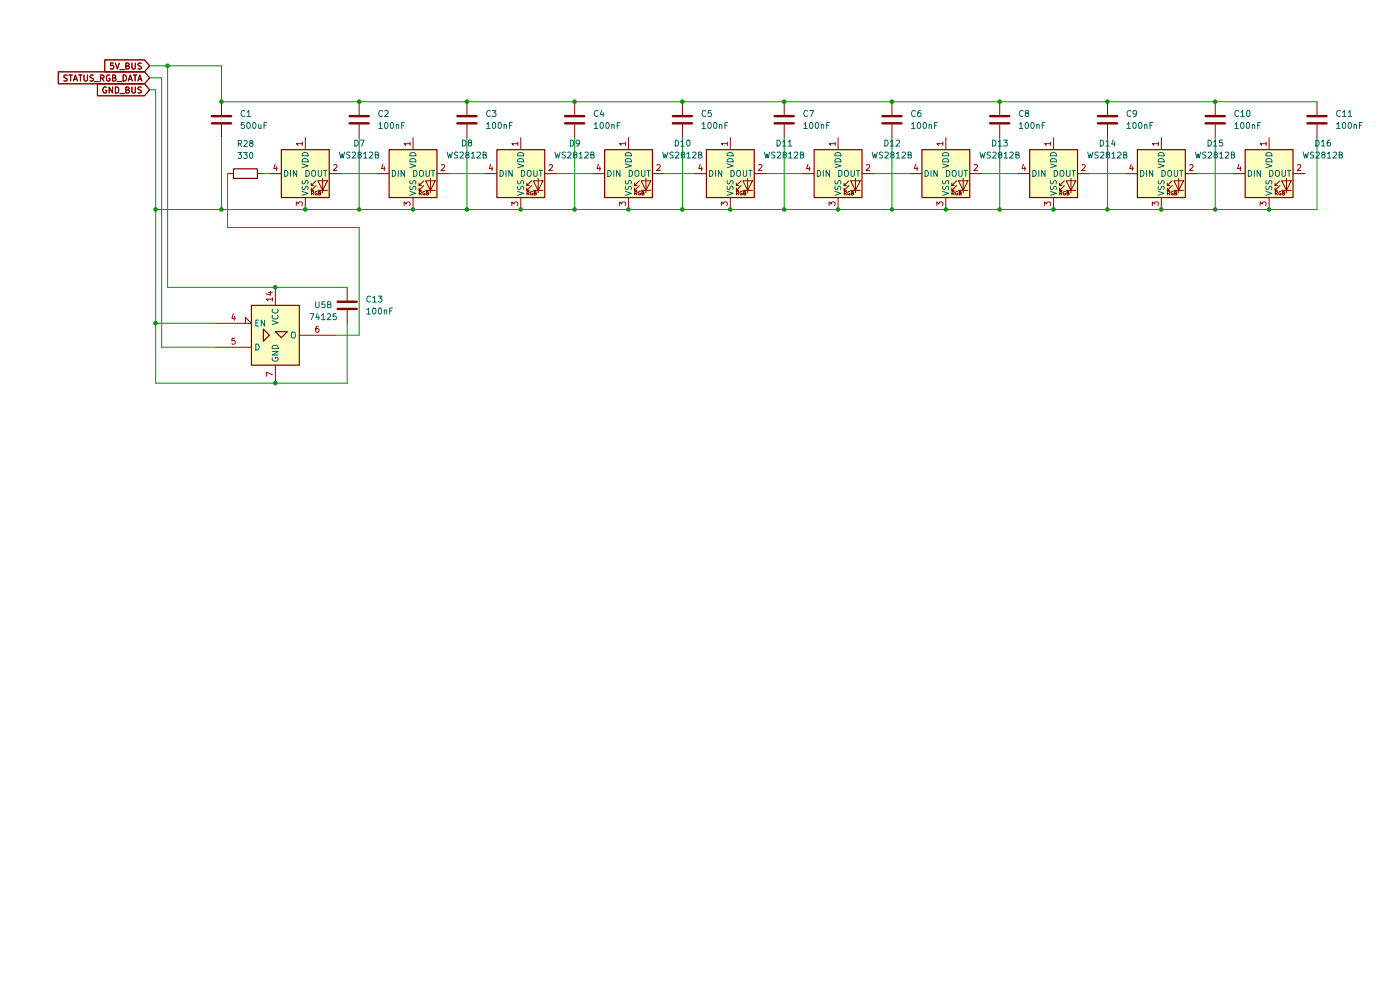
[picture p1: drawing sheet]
(kicad_sch
 (version 20260306)
 (generator "eeschema")
 (generator_version "10.0")
 (paper "A4")
 (lib_symbols
  (symbol "74xx_IEEE:74125" (exclude_from_sim no) (in_bom yes) (on_board yes)
   (in_pos_files yes)
   (duplicate_pin_numbers_are_jumpers no)
   (property "Reference" "U" (at 6.35 6.35 0) (show_name no) (do_not_autoplace no) (effects (font (size 1.27 1.27)) (justify left bottom)))
   (property "Value" "74125" (at 2.54 -7.62 0) (show_name no) (do_not_autoplace no) (effects (font (size 1.27 1.27)) (justify left top)))
   (property "Footprint" "" (at 0 0 0) (show_name no) (do_not_autoplace no) (hide yes) (effects (font (size 1.27 1.27))))
   (property "Datasheet" "" (at 0 0 0) (show_name no) (do_not_autoplace no) (hide yes) (effects (font (size 1.27 1.27))))
   (property "Description" "" (at 0 0 0) (show_name no) (do_not_autoplace no) (hide yes) (effects (font (size 1.27 1.27))))
   (symbol "74125_0_1"
    (rectangle (start -5.08 6.35) (end 5.08 -6.35) (stroke (width 0.254) (type default)) (fill (type background)))
    (polyline (pts (xy -2.54 1.27) (xy -2.54 -1.27) (xy -1.27 0) (xy -2.54 1.27) (xy -2.54 1.27)) (stroke (width 0.254) (type default)) (fill (type background)))
    (polyline (pts (xy 0 0.762) (xy 2.54 0.762) (xy 1.27 -0.508) (xy 0 0.762) (xy 0 0.762)) (stroke (width 0.254) (type default)) (fill (type background)))
    (pin power_in line (at 0 -10.16 90) (length 3.81) (name "GND" (effects (font (size 1.27 1.27)))) (number "7" (effects (font (size 1.27 1.27)))))
    (pin power_in line (at 0 10.16 270) (length 3.81) (name "VCC" (effects (font (size 1.27 1.27)))) (number "14" (effects (font (size 1.27 1.27))))))
   (symbol "74125_1_0"
    (pin input input_low (at -12.7 2.54 0) (length 7.62) (name "EN" (effects (font (size 1.27 1.27)))) (number "1" (effects (font (size 1.27 1.27))))))
   (symbol "74125_1_1"
    (pin input line (at -12.7 -2.54 0) (length 7.62) (name "D" (effects (font (size 1.27 1.27)))) (number "2" (effects (font (size 1.27 1.27)))))
    (pin tri_state line (at 12.7 0 180) (length 7.62) (name "O" (effects (font (size 1.27 1.27)))) (number "3" (effects (font (size 1.27 1.27))))))
   (symbol "74125_2_0"
    (pin input input_low (at -12.7 2.54 0) (length 7.62) (name "EN" (effects (font (size 1.27 1.27)))) (number "4" (effects (font (size 1.27 1.27))))))
   (symbol "74125_2_1"
    (pin input line (at -12.7 -2.54 0) (length 7.62) (name "D" (effects (font (size 1.27 1.27)))) (number "5" (effects (font (size 1.27 1.27)))))
    (pin tri_state line (at 12.7 0 180) (length 7.62) (name "O" (effects (font (size 1.27 1.27)))) (number "6" (effects (font (size 1.27 1.27))))))
   (symbol "74125_3_0"
    (pin input input_low (at -12.7 2.54 0) (length 7.62) (name "EN" (effects (font (size 1.27 1.27)))) (number "10" (effects (font (size 1.27 1.27))))))
   (symbol "74125_3_1"
    (pin tri_state line (at 12.7 0 180) (length 7.62) (name "O" (effects (font (size 1.27 1.27)))) (number "8" (effects (font (size 1.27 1.27)))))
    (pin input line (at -12.7 -2.54 0) (length 7.62) (name "D" (effects (font (size 1.27 1.27)))) (number "9" (effects (font (size 1.27 1.27))))))
   (symbol "74125_4_0"
    (pin input input_low (at -12.7 2.54 0) (length 7.62) (name "EN" (effects (font (size 1.27 1.27)))) (number "13" (effects (font (size 1.27 1.27))))))
   (symbol "74125_4_1"
    (pin tri_state line (at 12.7 0 180) (length 7.62) (name "O" (effects (font (size 1.27 1.27)))) (number "11" (effects (font (size 1.27 1.27)))))
    (pin input line (at -12.7 -2.54 0) (length 7.62) (name "D" (effects (font (size 1.27 1.27)))) (number "12" (effects (font (size 1.27 1.27))))))
   (embedded_fonts no))
  (symbol "Device:C"
   (pin_numbers (hide yes))
   (pin_names
    (offset 0.254)) (exclude_from_sim no) (in_bom yes) (on_board yes)
   (in_pos_files yes)
   (duplicate_pin_numbers_are_jumpers no)
   (property "Reference" "C" (at 0.635 2.54 0) (show_name no) (do_not_autoplace no) (effects (font (size 1.27 1.27)) (justify left)))
   (property "Value" "C" (at 0.635 -2.54 0) (show_name no) (do_not_autoplace no) (effects (font (size 1.27 1.27)) (justify left)))
   (property "Footprint" "" (at 0.9652 -3.81 0) (show_name no) (do_not_autoplace no) (hide yes) (effects (font (size 1.27 1.27))))
   (property "Datasheet" "" (at 0 0 0) (show_name no) (do_not_autoplace no) (hide yes) (effects (font (size 1.27 1.27))))
   (property "Description" "Unpolarized capacitor" (at 0 0 0) (show_name no) (do_not_autoplace no) (hide yes) (effects (font (size 1.27 1.27))))
   (symbol "C_0_1"
    (polyline (pts (xy -2.032 0.762) (xy 2.032 0.762)) (stroke (width 0.508) (type default)) (fill (type none)))
    (polyline (pts (xy -2.032 -0.762) (xy 2.032 -0.762)) (stroke (width 0.508) (type default)) (fill (type none))))
   (symbol "C_1_1"
    (pin passive line (at 0 3.81 270) (length 2.794) (name "" (effects (font (size 1.27 1.27)))) (number "1" (effects (font (size 1.27 1.27)))))
    (pin passive line (at 0 -3.81 90) (length 2.794) (name "" (effects (font (size 1.27 1.27)))) (number "2" (effects (font (size 1.27 1.27))))))
   (embedded_fonts no))
  (symbol "Device:R"
   (pin_numbers (hide yes))
   (pin_names
    (offset 0)) (exclude_from_sim no) (in_bom yes) (on_board yes)
   (in_pos_files yes)
   (duplicate_pin_numbers_are_jumpers no)
   (property "Reference" "R" (at 2.032 0 90) (show_name no) (do_not_autoplace no) (effects (font (size 1.27 1.27))))
   (property "Value" "R" (at 0 0 90) (show_name no) (do_not_autoplace no) (effects (font (size 1.27 1.27))))
   (property "Footprint" "" (at -1.778 0 90) (show_name no) (do_not_autoplace no) (hide yes) (effects (font (size 1.27 1.27))))
   (property "Datasheet" "" (at 0 0 0) (show_name no) (do_not_autoplace no) (hide yes) (effects (font (size 1.27 1.27))))
   (property "Description" "Resistor" (at 0 0 0) (show_name no) (do_not_autoplace no) (hide yes) (effects (font (size 1.27 1.27))))
   (symbol "R_0_1"
    (rectangle (start -1.016 -2.54) (end 1.016 2.54) (stroke (width 0.254) (type default)) (fill (type none))))
   (symbol "R_1_1"
    (pin passive line (at 0 3.81 270) (length 1.27) (name "" (effects (font (size 1.27 1.27)))) (number "1" (effects (font (size 1.27 1.27)))))
    (pin passive line (at 0 -3.81 90) (length 1.27) (name "" (effects (font (size 1.27 1.27)))) (number "2" (effects (font (size 1.27 1.27))))))
   (embedded_fonts no))
  (symbol "LED:WS2812B"
   (pin_names
    (offset 0.254)) (exclude_from_sim no) (in_bom yes) (on_board yes)
   (in_pos_files yes)
   (duplicate_pin_numbers_are_jumpers no)
   (property "Reference" "D" (at 5.08 5.715 0) (show_name no) (do_not_autoplace no) (effects (font (size 1.27 1.27)) (justify right bottom)))
   (property "Value" "WS2812B" (at 1.27 -5.715 0) (show_name no) (do_not_autoplace no) (effects (font (size 1.27 1.27)) (justify left top)))
   (property "Footprint" "LED_SMD:LED_WS2812B_PLCC4_5.0x5.0mm_P3.2mm" (at 1.27 -7.62 0) (show_name no) (do_not_autoplace no) (hide yes) (effects (font (size 1.27 1.27)) (justify left top)))
   (property "Datasheet" "https://cdn-shop.adafruit.com/datasheets/WS2812B.pdf" (at 2.54 -9.525 0) (show_name no) (do_not_autoplace no) (hide yes) (effects (font (size 1.27 1.27)) (justify left top)))
   (property "Description" "RGB LED with integrated controller" (at 0 0 0) (show_name no) (do_not_autoplace no) (hide yes) (effects (font (size 1.27 1.27))))
   (symbol "WS2812B_0_0"
    (text "RGB" (at 2.286 -4.191 0) (effects (font (size 0.762 0.762)))))
   (symbol "WS2812B_0_1"
    (polyline (pts (xy 1.27 -2.54) (xy 1.778 -2.54)) (stroke (width 0) (type default)) (fill (type none)))
    (polyline (pts (xy 1.27 -3.556) (xy 1.778 -3.556)) (stroke (width 0) (type default)) (fill (type none)))
    (polyline (pts (xy 2.286 -1.524) (xy 1.27 -2.54) (xy 1.27 -2.032)) (stroke (width 0) (type default)) (fill (type none)))
    (polyline (pts (xy 2.286 -2.54) (xy 1.27 -3.556) (xy 1.27 -3.048)) (stroke (width 0) (type default)) (fill (type none)))
    (polyline (pts (xy 3.683 -1.016) (xy 3.683 -3.556) (xy 3.683 -4.064)) (stroke (width 0) (type default)) (fill (type none)))
    (polyline (pts (xy 4.699 -1.524) (xy 2.667 -1.524) (xy 3.683 -3.556) (xy 4.699 -1.524)) (stroke (width 0) (type default)) (fill (type none)))
    (polyline (pts (xy 4.699 -3.556) (xy 2.667 -3.556)) (stroke (width 0) (type default)) (fill (type none)))
    (rectangle (start 5.08 5.08) (end -5.08 -5.08) (stroke (width 0.254) (type default)) (fill (type background))))
   (symbol "WS2812B_1_1"
    (pin power_in line (at 0 7.62 270) (length 2.54) (name "VDD" (effects (font (size 1.27 1.27)))) (number "1" (effects (font (size 1.27 1.27)))))
    (pin output line (at 7.62 0 180) (length 2.54) (name "DOUT" (effects (font (size 1.27 1.27)))) (number "2" (effects (font (size 1.27 1.27)))))
    (pin power_in line (at 0 -7.62 90) (length 2.54) (name "VSS" (effects (font (size 1.27 1.27)))) (number "3" (effects (font (size 1.27 1.27)))))
    (pin input line (at -7.62 0 0) (length 2.54) (name "DIN" (effects (font (size 1.27 1.27)))) (number "4" (effects (font (size 1.27 1.27))))))
   (embedded_fonts no)))
 (junction
  (at 33.02 68.58)
  (diameter 0)
  (color 0 0 0 0))
 (junction
  (at 212.09 44.45)
  (diameter 0)
  (color 0 0 0 0))
 (junction
  (at 87.63 44.45)
  (diameter 0)
  (color 0 0 0 0))
 (junction
  (at 257.81 44.45)
  (diameter 0)
  (color 0 0 0 0))
 (junction
  (at 99.06 44.45)
  (diameter 0)
  (color 0 0 0 0))
 (junction
  (at 154.94 44.45)
  (diameter 0)
  (color 0 0 0 0))
 (junction
  (at 177.8 44.45)
  (diameter 0)
  (color 0 0 0 0))
 (junction
  (at 269.24 44.45)
  (diameter 0)
  (color 0 0 0 0))
 (junction
  (at 200.66 44.45)
  (diameter 0)
  (color 0 0 0 0))
 (junction
  (at 35.56 13.97)
  (diameter 0)
  (color 0 0 0 0))
 (junction
  (at 99.06 21.59)
  (diameter 0)
  (color 0 0 0 0))
 (junction
  (at 166.37 21.59)
  (diameter 0)
  (color 0 0 0 0))
 (junction
  (at 234.95 21.59)
  (diameter 0)
  (color 0 0 0 0))
 (junction
  (at 121.92 21.59)
  (diameter 0)
  (color 0 0 0 0))
 (junction
  (at 189.23 21.59)
  (diameter 0)
  (color 0 0 0 0))
 (junction
  (at 246.38 44.45)
  (diameter 0)
  (color 0 0 0 0))
 (junction
  (at 33.02 44.45)
  (diameter 0)
  (color 0 0 0 0))
 (junction
  (at 189.23 44.45)
  (diameter 0)
  (color 0 0 0 0))
 (junction
  (at 46.99 44.45)
  (diameter 0)
  (color 0 0 0 0))
 (junction
  (at 166.37 44.45)
  (diameter 0)
  (color 0 0 0 0))
 (junction
  (at 133.35 44.45)
  (diameter 0)
  (color 0 0 0 0))
 (junction
  (at 58.42 60.96)
  (diameter 0)
  (color 0 0 0 0))
 (junction
  (at 212.09 21.59)
  (diameter 0)
  (color 0 0 0 0))
 (junction
  (at 64.77 44.45)
  (diameter 0)
  (color 0 0 0 0))
 (junction
  (at 76.2 21.59)
  (diameter 0)
  (color 0 0 0 0))
 (junction
  (at 234.95 44.45)
  (diameter 0)
  (color 0 0 0 0))
 (junction
  (at 121.92 44.45)
  (diameter 0)
  (color 0 0 0 0))
 (junction
  (at 46.99 21.59)
  (diameter 0)
  (color 0 0 0 0))
 (junction
  (at 257.81 21.59)
  (diameter 0)
  (color 0 0 0 0))
 (junction
  (at 110.49 44.45)
  (diameter 0)
  (color 0 0 0 0))
 (junction
  (at 223.52 44.45)
  (diameter 0)
  (color 0 0 0 0))
 (junction
  (at 76.2 44.45)
  (diameter 0)
  (color 0 0 0 0))
 (junction
  (at 58.42 81.28)
  (diameter 0)
  (color 0 0 0 0))
 (junction
  (at 144.78 44.45)
  (diameter 0)
  (color 0 0 0 0))
 (junction
  (at 144.78 21.59)
  (diameter 0)
  (color 0 0 0 0))
 (wire
  (pts (xy 58.42 81.28) (xy 33.02 81.28))
  (stroke (width 0) (type default)))
 (wire
  (pts (xy 166.37 29.21) (xy 166.37 44.45))
  (stroke (width 0) (type default)))
 (wire
  (pts (xy 34.29 73.66) (xy 45.72 73.66))
  (stroke (width 0) (type default)))
 (wire
  (pts (xy 279.4 29.21) (xy 279.4 44.45))
  (stroke (width 0) (type default)))
 (wire
  (pts (xy 33.02 68.58) (xy 45.72 68.58))
  (stroke (width 0) (type default)))
 (wire
  (pts (xy 257.81 44.45) (xy 246.38 44.45))
  (stroke (width 0) (type default)))
 (wire
  (pts (xy 46.99 44.45) (xy 33.02 44.45))
  (stroke (width 0) (type default)))
 (wire
  (pts (xy 185.42 36.83) (xy 193.04 36.83))
  (stroke (width 0) (type default)))
 (wire
  (pts (xy 212.09 29.21) (xy 212.09 44.45))
  (stroke (width 0) (type default)))
 (wire
  (pts (xy 76.2 71.12) (xy 76.2 48.26))
  (stroke (width 0) (type default)))
 (wire
  (pts (xy 212.09 21.59) (xy 234.95 21.59))
  (stroke (width 0) (type default)))
 (wire
  (pts (xy 144.78 21.59) (xy 166.37 21.59))
  (stroke (width 0) (type default)))
 (wire
  (pts (xy 154.94 44.45) (xy 144.78 44.45))
  (stroke (width 0) (type default)))
 (wire
  (pts (xy 140.97 36.83) (xy 147.32 36.83))
  (stroke (width 0) (type default)))
 (wire
  (pts (xy 99.06 29.21) (xy 99.06 44.45))
  (stroke (width 0) (type default)))
 (wire
  (pts (xy 76.2 48.26) (xy 48.26 48.26))
  (stroke (width 0) (type default)))
 (wire
  (pts (xy 254 36.83) (xy 261.62 36.83))
  (stroke (width 0) (type default)))
 (wire
  (pts (xy 71.12 71.12) (xy 76.2 71.12))
  (stroke (width 0) (type default)))
 (wire
  (pts (xy 76.2 29.21) (xy 76.2 44.45))
  (stroke (width 0) (type default)))
 (wire
  (pts (xy 35.56 13.97) (xy 46.99 13.97))
  (stroke (width 0) (type default)))
 (wire
  (pts (xy 118.11 36.83) (xy 125.73 36.83))
  (stroke (width 0) (type default)))
 (wire
  (pts (xy 133.35 44.45) (xy 121.92 44.45))
  (stroke (width 0) (type default)))
 (wire
  (pts (xy 46.99 29.21) (xy 46.99 44.45))
  (stroke (width 0) (type default)))
 (wire
  (pts (xy 76.2 21.59) (xy 99.06 21.59))
  (stroke (width 0) (type default)))
 (wire
  (pts (xy 121.92 29.21) (xy 121.92 44.45))
  (stroke (width 0) (type default)))
 (wire
  (pts (xy 35.56 13.97) (xy 35.56 60.96))
  (stroke (width 0) (type default)))
 (wire
  (pts (xy 234.95 21.59) (xy 257.81 21.59))
  (stroke (width 0) (type default)))
 (wire
  (pts (xy 189.23 44.45) (xy 177.8 44.45))
  (stroke (width 0) (type default)))
 (wire
  (pts (xy 33.02 68.58) (xy 33.02 44.45))
  (stroke (width 0) (type default)))
 (wire
  (pts (xy 257.81 29.21) (xy 257.81 44.45))
  (stroke (width 0) (type default)))
 (wire
  (pts (xy 223.52 44.45) (xy 234.95 44.45))
  (stroke (width 0) (type default)))
 (wire
  (pts (xy 73.66 81.28) (xy 58.42 81.28))
  (stroke (width 0) (type default)))
 (wire
  (pts (xy 33.02 19.05) (xy 33.02 44.45))
  (stroke (width 0) (type default)))
 (wire
  (pts (xy 144.78 44.45) (xy 133.35 44.45))
  (stroke (width 0) (type default)))
 (wire
  (pts (xy 99.06 21.59) (xy 121.92 21.59))
  (stroke (width 0) (type default)))
 (wire
  (pts (xy 110.49 44.45) (xy 99.06 44.45))
  (stroke (width 0) (type default)))
 (wire
  (pts (xy 162.56 36.83) (xy 170.18 36.83))
  (stroke (width 0) (type default)))
 (wire
  (pts (xy 208.28 36.83) (xy 215.9 36.83))
  (stroke (width 0) (type default)))
 (wire
  (pts (xy 166.37 44.45) (xy 177.8 44.45))
  (stroke (width 0) (type default)))
 (wire
  (pts (xy 99.06 44.45) (xy 87.63 44.45))
  (stroke (width 0) (type default)))
 (wire
  (pts (xy 200.66 44.45) (xy 212.09 44.45))
  (stroke (width 0) (type default)))
 (wire
  (pts (xy 121.92 44.45) (xy 110.49 44.45))
  (stroke (width 0) (type default)))
 (wire
  (pts (xy 257.81 21.59) (xy 279.4 21.59))
  (stroke (width 0) (type default)))
 (wire
  (pts (xy 189.23 21.59) (xy 212.09 21.59))
  (stroke (width 0) (type default)))
 (wire
  (pts (xy 121.92 21.59) (xy 144.78 21.59))
  (stroke (width 0) (type default)))
 (wire
  (pts (xy 234.95 44.45) (xy 246.38 44.45))
  (stroke (width 0) (type default)))
 (wire
  (pts (xy 72.39 36.83) (xy 80.01 36.83))
  (stroke (width 0) (type default)))
 (wire
  (pts (xy 166.37 21.59) (xy 189.23 21.59))
  (stroke (width 0) (type default)))
 (wire
  (pts (xy 95.25 36.83) (xy 102.87 36.83))
  (stroke (width 0) (type default)))
 (wire
  (pts (xy 154.94 44.45) (xy 166.37 44.45))
  (stroke (width 0) (type default)))
 (wire
  (pts (xy 46.99 21.59) (xy 46.99 13.97))
  (stroke (width 0) (type default)))
 (wire
  (pts (xy 144.78 29.21) (xy 144.78 44.45))
  (stroke (width 0) (type default)))
 (wire
  (pts (xy 189.23 29.21) (xy 189.23 44.45))
  (stroke (width 0) (type default)))
 (wire
  (pts (xy 33.02 81.28) (xy 33.02 68.58))
  (stroke (width 0) (type default)))
 (wire
  (pts (xy 231.14 36.83) (xy 238.76 36.83))
  (stroke (width 0) (type default)))
 (wire
  (pts (xy 55.88 36.83) (xy 57.15 36.83))
  (stroke (width 0) (type default)))
 (wire
  (pts (xy 87.63 44.45) (xy 76.2 44.45))
  (stroke (width 0) (type default)))
 (wire
  (pts (xy 58.42 60.96) (xy 73.66 60.96))
  (stroke (width 0) (type default)))
 (wire
  (pts (xy 269.24 44.45) (xy 257.81 44.45))
  (stroke (width 0) (type default)))
 (wire
  (pts (xy 76.2 44.45) (xy 64.77 44.45))
  (stroke (width 0) (type default)))
 (wire
  (pts (xy 31.75 16.51) (xy 34.29 16.51))
  (stroke (width 0) (type default)))
 (wire
  (pts (xy 34.29 16.51) (xy 34.29 73.66))
  (stroke (width 0) (type default)))
 (wire
  (pts (xy 31.75 13.97) (xy 35.56 13.97))
  (stroke (width 0) (type default)))
 (wire
  (pts (xy 31.75 19.05) (xy 33.02 19.05))
  (stroke (width 0) (type default)))
 (wire
  (pts (xy 73.66 68.58) (xy 73.66 81.28))
  (stroke (width 0) (type default)))
 (wire
  (pts (xy 212.09 44.45) (xy 223.52 44.45))
  (stroke (width 0) (type default)))
 (wire
  (pts (xy 200.66 44.45) (xy 189.23 44.45))
  (stroke (width 0) (type default)))
 (wire
  (pts (xy 35.56 60.96) (xy 58.42 60.96))
  (stroke (width 0) (type default)))
 (wire
  (pts (xy 64.77 44.45) (xy 46.99 44.45))
  (stroke (width 0) (type default)))
 (wire
  (pts (xy 46.99 21.59) (xy 76.2 21.59))
  (stroke (width 0) (type default)))
 (wire
  (pts (xy 48.26 48.26) (xy 48.26 36.83))
  (stroke (width 0) (type default)))
 (wire
  (pts (xy 234.95 29.21) (xy 234.95 44.45))
  (stroke (width 0) (type default)))
 (wire
  (pts (xy 279.4 44.45) (xy 269.24 44.45))
  (stroke (width 0) (type default)))
 (global_label "5V_BUS"
  (shape input)
  (at 31.75 13.97 180)
  (fields_autoplaced yes)
  (effects (font (size 1.27 1.27)) (justify right))
  (property "Intersheetrefs" "${INTERSHEET_REFS}" (at 21.6891 13.97 0) (hide yes) (show_name no) (do_not_autoplace no) (effects (font (size 1.27 1.27)) (justify right))))
 (global_label "STATUS_RGB_DATA"
  (shape input)
  (at 31.75 16.51 180)
  (fields_autoplaced yes)
  (effects (font (size 1.27 1.27)) (justify right))
  (property "Intersheetrefs" "${INTERSHEET_REFS}" (at 11.8315 16.51 0) (hide yes) (show_name no) (do_not_autoplace no) (effects (font (size 1.27 1.27)) (justify right))))
 (global_label "GND_BUS"
  (shape input)
  (at 31.75 19.05 180)
  (fields_autoplaced yes)
  (effects (font (size 1.27 1.27)) (justify right))
  (property "Intersheetrefs" "${INTERSHEET_REFS}" (at 20.1167 19.05 0) (hide yes) (show_name no) (do_not_autoplace no) (effects (font (size 1.27 1.27)) (justify right))))
 (symbol
  (lib_id "Device:C")
  (at 212.09 25.4 0)
  (unit 1)
  (body_style 1)
  (exclude_from_sim no)
  (in_bom yes)
  (on_board yes)
  (in_pos_files yes)
  (dnp no)
  (fields_autoplaced yes)
  (property "Reference" "C8" (at 215.9 24.1299 0) (show_name no) (do_not_autoplace no) (effects (font (size 1.27 1.27)) (justify left)))
  (property "Value" "100nF" (at 215.9 26.6699 0) (show_name no) (do_not_autoplace no) (effects (font (size 1.27 1.27)) (justify left)))
  (property "Footprint" "" (at 213.0552 29.21 0) (hide yes) (show_name no) (do_not_autoplace no) (effects (font (size 1.27 1.27))))
  (property "Datasheet" "" (at 212.09 25.4 0) (hide yes) (show_name no) (do_not_autoplace no) (effects (font (size 1.27 1.27))))
  (property "Description" "Unpolarized capacitor" (at 212.09 25.4 0) (hide yes) (show_name no) (do_not_autoplace no) (effects (font (size 1.27 1.27))))
  (pin "2")
  (pin "1"))
 (symbol
  (lib_id "LED:WS2812B")
  (at 223.52 36.83 0)
  (unit 1)
  (body_style 1)
  (exclude_from_sim no)
  (in_bom yes)
  (on_board yes)
  (in_pos_files yes)
  (dnp no)
  (fields_autoplaced yes)
  (property "Reference" "D14" (at 234.95 30.4098 0) (show_name no) (do_not_autoplace no) (effects (font (size 1.27 1.27))))
  (property "Value" "WS2812B" (at 234.95 32.9498 0) (show_name no) (do_not_autoplace no) (effects (font (size 1.27 1.27))))
  (property "Footprint" "LED_SMD:LED_WS2812B_PLCC4_5.0x5.0mm_P3.2mm" (at 224.79 44.45 0) (hide yes) (show_name no) (do_not_autoplace no) (effects (font (size 1.27 1.27)) (justify left top)))
  (property "Datasheet" "https://cdn-shop.adafruit.com/datasheets/WS2812B.pdf" (at 226.06 46.355 0) (hide yes) (show_name no) (do_not_autoplace no) (effects (font (size 1.27 1.27)) (justify left top)))
  (property "Description" "RGB LED with integrated controller" (at 223.52 36.83 0) (hide yes) (show_name no) (do_not_autoplace no) (effects (font (size 1.27 1.27))))
  (pin "1")
  (pin "4")
  (pin "2")
  (pin "3"))
 (symbol
  (lib_id "LED:WS2812B")
  (at 154.94 36.83 0)
  (unit 1)
  (body_style 1)
  (exclude_from_sim no)
  (in_bom yes)
  (on_board yes)
  (in_pos_files yes)
  (dnp no)
  (fields_autoplaced yes)
  (property "Reference" "D11" (at 166.37 30.4098 0) (show_name no) (do_not_autoplace no) (effects (font (size 1.27 1.27))))
  (property "Value" "WS2812B" (at 166.37 32.9498 0) (show_name no) (do_not_autoplace no) (effects (font (size 1.27 1.27))))
  (property "Footprint" "LED_SMD:LED_WS2812B_PLCC4_5.0x5.0mm_P3.2mm" (at 156.21 44.45 0) (hide yes) (show_name no) (do_not_autoplace no) (effects (font (size 1.27 1.27)) (justify left top)))
  (property "Datasheet" "https://cdn-shop.adafruit.com/datasheets/WS2812B.pdf" (at 157.48 46.355 0) (hide yes) (show_name no) (do_not_autoplace no) (effects (font (size 1.27 1.27)) (justify left top)))
  (property "Description" "RGB LED with integrated controller" (at 154.94 36.83 0) (hide yes) (show_name no) (do_not_autoplace no) (effects (font (size 1.27 1.27))))
  (pin "1")
  (pin "4")
  (pin "2")
  (pin "3"))
 (symbol
  (lib_id "74xx_IEEE:74125")
  (at 58.42 71.12 0)
  (unit 2)
  (body_style 1)
  (exclude_from_sim no)
  (in_bom yes)
  (on_board yes)
  (in_pos_files yes)
  (dnp no)
  (fields_autoplaced yes)
  (property "Reference" "U5" (at 68.58 64.6998 0) (show_name no) (do_not_autoplace no) (effects (font (size 1.27 1.27))))
  (property "Value" "74125" (at 68.58 67.2398 0) (show_name no) (do_not_autoplace no) (effects (font (size 1.27 1.27))))
  (property "Footprint" "" (at 58.42 71.12 0) (hide yes) (show_name no) (do_not_autoplace no) (effects (font (size 1.27 1.27))))
  (property "Datasheet" "" (at 58.42 71.12 0) (hide yes) (show_name no) (do_not_autoplace no) (effects (font (size 1.27 1.27))))
  (property "Description" "" (at 58.42 71.12 0) (hide yes) (show_name no) (do_not_autoplace no) (effects (font (size 1.27 1.27))))
  (pin "8")
  (pin "13")
  (pin "9")
  (pin "6")
  (pin "10")
  (pin "11")
  (pin "12")
  (pin "14")
  (pin "1")
  (pin "2")
  (pin "3")
  (pin "7")
  (pin "4")
  (pin "5"))
 (symbol
  (lib_id "Device:C")
  (at 46.99 25.4 0)
  (unit 1)
  (body_style 1)
  (exclude_from_sim no)
  (in_bom yes)
  (on_board yes)
  (in_pos_files yes)
  (dnp no)
  (fields_autoplaced yes)
  (property "Reference" "C1" (at 50.8 24.1299 0) (show_name no) (do_not_autoplace no) (effects (font (size 1.27 1.27)) (justify left)))
  (property "Value" "500uF" (at 50.8 26.6699 0) (show_name no) (do_not_autoplace no) (effects (font (size 1.27 1.27)) (justify left)))
  (property "Footprint" "" (at 47.9552 29.21 0) (hide yes) (show_name no) (do_not_autoplace no) (effects (font (size 1.27 1.27))))
  (property "Datasheet" "" (at 46.99 25.4 0) (hide yes) (show_name no) (do_not_autoplace no) (effects (font (size 1.27 1.27))))
  (property "Description" "Unpolarized capacitor" (at 46.99 25.4 0) (hide yes) (show_name no) (do_not_autoplace no) (effects (font (size 1.27 1.27))))
  (pin "1")
  (pin "2"))
 (symbol
  (lib_id "Device:C")
  (at 73.66 64.77 0)
  (unit 1)
  (body_style 1)
  (exclude_from_sim no)
  (in_bom yes)
  (on_board yes)
  (in_pos_files yes)
  (dnp no)
  (fields_autoplaced yes)
  (property "Reference" "C13" (at 77.47 63.4999 0) (show_name no) (do_not_autoplace no) (effects (font (size 1.27 1.27)) (justify left)))
  (property "Value" "100nF" (at 77.47 66.0399 0) (show_name no) (do_not_autoplace no) (effects (font (size 1.27 1.27)) (justify left)))
  (property "Footprint" "" (at 74.6252 68.58 0) (hide yes) (show_name no) (do_not_autoplace no) (effects (font (size 1.27 1.27))))
  (property "Datasheet" "" (at 73.66 64.77 0) (hide yes) (show_name no) (do_not_autoplace no) (effects (font (size 1.27 1.27))))
  (property "Description" "Unpolarized capacitor" (at 73.66 64.77 0) (hide yes) (show_name no) (do_not_autoplace no) (effects (font (size 1.27 1.27))))
  (pin "2")
  (pin "1"))
 (symbol
  (lib_id "Device:C")
  (at 99.06 25.4 0)
  (unit 1)
  (body_style 1)
  (exclude_from_sim no)
  (in_bom yes)
  (on_board yes)
  (in_pos_files yes)
  (dnp no)
  (fields_autoplaced yes)
  (property "Reference" "C3" (at 102.87 24.1299 0) (show_name no) (do_not_autoplace no) (effects (font (size 1.27 1.27)) (justify left)))
  (property "Value" "100nF" (at 102.87 26.6699 0) (show_name no) (do_not_autoplace no) (effects (font (size 1.27 1.27)) (justify left)))
  (property "Footprint" "" (at 100.0252 29.21 0) (hide yes) (show_name no) (do_not_autoplace no) (effects (font (size 1.27 1.27))))
  (property "Datasheet" "" (at 99.06 25.4 0) (hide yes) (show_name no) (do_not_autoplace no) (effects (font (size 1.27 1.27))))
  (property "Description" "Unpolarized capacitor" (at 99.06 25.4 0) (hide yes) (show_name no) (do_not_autoplace no) (effects (font (size 1.27 1.27))))
  (pin "2")
  (pin "1"))
 (symbol
  (lib_id "LED:WS2812B")
  (at 246.38 36.83 0)
  (unit 1)
  (body_style 1)
  (exclude_from_sim no)
  (in_bom yes)
  (on_board yes)
  (in_pos_files yes)
  (dnp no)
  (fields_autoplaced yes)
  (property "Reference" "D15" (at 257.81 30.4098 0) (show_name no) (do_not_autoplace no) (effects (font (size 1.27 1.27))))
  (property "Value" "WS2812B" (at 257.81 32.9498 0) (show_name no) (do_not_autoplace no) (effects (font (size 1.27 1.27))))
  (property "Footprint" "LED_SMD:LED_WS2812B_PLCC4_5.0x5.0mm_P3.2mm" (at 247.65 44.45 0) (hide yes) (show_name no) (do_not_autoplace no) (effects (font (size 1.27 1.27)) (justify left top)))
  (property "Datasheet" "https://cdn-shop.adafruit.com/datasheets/WS2812B.pdf" (at 248.92 46.355 0) (hide yes) (show_name no) (do_not_autoplace no) (effects (font (size 1.27 1.27)) (justify left top)))
  (property "Description" "RGB LED with integrated controller" (at 246.38 36.83 0) (hide yes) (show_name no) (do_not_autoplace no) (effects (font (size 1.27 1.27))))
  (pin "1")
  (pin "4")
  (pin "2")
  (pin "3"))
 (symbol
  (lib_id "Device:C")
  (at 189.23 25.4 0)
  (unit 1)
  (body_style 1)
  (exclude_from_sim no)
  (in_bom yes)
  (on_board yes)
  (in_pos_files yes)
  (dnp no)
  (fields_autoplaced yes)
  (property "Reference" "C6" (at 193.04 24.1299 0) (show_name no) (do_not_autoplace no) (effects (font (size 1.27 1.27)) (justify left)))
  (property "Value" "100nF" (at 193.04 26.6699 0) (show_name no) (do_not_autoplace no) (effects (font (size 1.27 1.27)) (justify left)))
  (property "Footprint" "" (at 190.1952 29.21 0) (hide yes) (show_name no) (do_not_autoplace no) (effects (font (size 1.27 1.27))))
  (property "Datasheet" "" (at 189.23 25.4 0) (hide yes) (show_name no) (do_not_autoplace no) (effects (font (size 1.27 1.27))))
  (property "Description" "Unpolarized capacitor" (at 189.23 25.4 0) (hide yes) (show_name no) (do_not_autoplace no) (effects (font (size 1.27 1.27))))
  (pin "2")
  (pin "1"))
 (symbol
  (lib_id "Device:C")
  (at 257.81 25.4 0)
  (unit 1)
  (body_style 1)
  (exclude_from_sim no)
  (in_bom yes)
  (on_board yes)
  (in_pos_files yes)
  (dnp no)
  (fields_autoplaced yes)
  (property "Reference" "C10" (at 261.62 24.1299 0) (show_name no) (do_not_autoplace no) (effects (font (size 1.27 1.27)) (justify left)))
  (property "Value" "100nF" (at 261.62 26.6699 0) (show_name no) (do_not_autoplace no) (effects (font (size 1.27 1.27)) (justify left)))
  (property "Footprint" "" (at 258.7752 29.21 0) (hide yes) (show_name no) (do_not_autoplace no) (effects (font (size 1.27 1.27))))
  (property "Datasheet" "" (at 257.81 25.4 0) (hide yes) (show_name no) (do_not_autoplace no) (effects (font (size 1.27 1.27))))
  (property "Description" "Unpolarized capacitor" (at 257.81 25.4 0) (hide yes) (show_name no) (do_not_autoplace no) (effects (font (size 1.27 1.27))))
  (pin "1")
  (pin "2"))
 (symbol
  (lib_id "Device:C")
  (at 76.2 25.4 0)
  (unit 1)
  (body_style 1)
  (exclude_from_sim no)
  (in_bom yes)
  (on_board yes)
  (in_pos_files yes)
  (dnp no)
  (fields_autoplaced yes)
  (property "Reference" "C2" (at 80.01 24.1299 0) (show_name no) (do_not_autoplace no) (effects (font (size 1.27 1.27)) (justify left)))
  (property "Value" "100nF" (at 80.01 26.6699 0) (show_name no) (do_not_autoplace no) (effects (font (size 1.27 1.27)) (justify left)))
  (property "Footprint" "" (at 77.1652 29.21 0) (hide yes) (show_name no) (do_not_autoplace no) (effects (font (size 1.27 1.27))))
  (property "Datasheet" "" (at 76.2 25.4 0) (hide yes) (show_name no) (do_not_autoplace no) (effects (font (size 1.27 1.27))))
  (property "Description" "Unpolarized capacitor" (at 76.2 25.4 0) (hide yes) (show_name no) (do_not_autoplace no) (effects (font (size 1.27 1.27))))
  (pin "2")
  (pin "1"))
 (symbol
  (lib_id "Device:C")
  (at 279.4 25.4 0)
  (unit 1)
  (body_style 1)
  (exclude_from_sim no)
  (in_bom yes)
  (on_board yes)
  (in_pos_files yes)
  (dnp no)
  (fields_autoplaced yes)
  (property "Reference" "C11" (at 283.21 24.1299 0) (show_name no) (do_not_autoplace no) (effects (font (size 1.27 1.27)) (justify left)))
  (property "Value" "100nF" (at 283.21 26.6699 0) (show_name no) (do_not_autoplace no) (effects (font (size 1.27 1.27)) (justify left)))
  (property "Footprint" "" (at 280.3652 29.21 0) (hide yes) (show_name no) (do_not_autoplace no) (effects (font (size 1.27 1.27))))
  (property "Datasheet" "" (at 279.4 25.4 0) (hide yes) (show_name no) (do_not_autoplace no) (effects (font (size 1.27 1.27))))
  (property "Description" "Unpolarized capacitor" (at 279.4 25.4 0) (hide yes) (show_name no) (do_not_autoplace no) (effects (font (size 1.27 1.27))))
  (pin "1")
  (pin "2"))
 (symbol
  (lib_id "Device:C")
  (at 234.95 25.4 0)
  (unit 1)
  (body_style 1)
  (exclude_from_sim no)
  (in_bom yes)
  (on_board yes)
  (in_pos_files yes)
  (dnp no)
  (fields_autoplaced yes)
  (property "Reference" "C9" (at 238.76 24.1299 0) (show_name no) (do_not_autoplace no) (effects (font (size 1.27 1.27)) (justify left)))
  (property "Value" "100nF" (at 238.76 26.6699 0) (show_name no) (do_not_autoplace no) (effects (font (size 1.27 1.27)) (justify left)))
  (property "Footprint" "" (at 235.9152 29.21 0) (hide yes) (show_name no) (do_not_autoplace no) (effects (font (size 1.27 1.27))))
  (property "Datasheet" "" (at 234.95 25.4 0) (hide yes) (show_name no) (do_not_autoplace no) (effects (font (size 1.27 1.27))))
  (property "Description" "Unpolarized capacitor" (at 234.95 25.4 0) (hide yes) (show_name no) (do_not_autoplace no) (effects (font (size 1.27 1.27))))
  (pin "1")
  (pin "2"))
 (symbol
  (lib_id "LED:WS2812B")
  (at 64.77 36.83 0)
  (unit 1)
  (body_style 1)
  (exclude_from_sim no)
  (in_bom yes)
  (on_board yes)
  (in_pos_files yes)
  (dnp no)
  (fields_autoplaced yes)
  (property "Reference" "D7" (at 76.2 30.4098 0) (show_name no) (do_not_autoplace no) (effects (font (size 1.27 1.27))))
  (property "Value" "WS2812B" (at 76.2 32.9498 0) (show_name no) (do_not_autoplace no) (effects (font (size 1.27 1.27))))
  (property "Footprint" "LED_SMD:LED_WS2812B_PLCC4_5.0x5.0mm_P3.2mm" (at 66.04 44.45 0) (hide yes) (show_name no) (do_not_autoplace no) (effects (font (size 1.27 1.27)) (justify left top)))
  (property "Datasheet" "https://cdn-shop.adafruit.com/datasheets/WS2812B.pdf" (at 67.31 46.355 0) (hide yes) (show_name no) (do_not_autoplace no) (effects (font (size 1.27 1.27)) (justify left top)))
  (property "Description" "RGB LED with integrated controller" (at 64.77 36.83 0) (hide yes) (show_name no) (do_not_autoplace no) (effects (font (size 1.27 1.27))))
  (pin "1")
  (pin "4")
  (pin "2")
  (pin "3"))
 (symbol
  (lib_id "LED:WS2812B")
  (at 87.63 36.83 0)
  (unit 1)
  (body_style 1)
  (exclude_from_sim no)
  (in_bom yes)
  (on_board yes)
  (in_pos_files yes)
  (dnp no)
  (fields_autoplaced yes)
  (property "Reference" "D8" (at 99.06 30.4098 0) (show_name no) (do_not_autoplace no) (effects (font (size 1.27 1.27))))
  (property "Value" "WS2812B" (at 99.06 32.9498 0) (show_name no) (do_not_autoplace no) (effects (font (size 1.27 1.27))))
  (property "Footprint" "LED_SMD:LED_WS2812B_PLCC4_5.0x5.0mm_P3.2mm" (at 88.9 44.45 0) (hide yes) (show_name no) (do_not_autoplace no) (effects (font (size 1.27 1.27)) (justify left top)))
  (property "Datasheet" "https://cdn-shop.adafruit.com/datasheets/WS2812B.pdf" (at 90.17 46.355 0) (hide yes) (show_name no) (do_not_autoplace no) (effects (font (size 1.27 1.27)) (justify left top)))
  (property "Description" "RGB LED with integrated controller" (at 87.63 36.83 0) (hide yes) (show_name no) (do_not_autoplace no) (effects (font (size 1.27 1.27))))
  (pin "1")
  (pin "4")
  (pin "2")
  (pin "3"))
 (symbol
  (lib_id "LED:WS2812B")
  (at 110.49 36.83 0)
  (unit 1)
  (body_style 1)
  (exclude_from_sim no)
  (in_bom yes)
  (on_board yes)
  (in_pos_files yes)
  (dnp no)
  (fields_autoplaced yes)
  (property "Reference" "D9" (at 121.92 30.4098 0) (show_name no) (do_not_autoplace no) (effects (font (size 1.27 1.27))))
  (property "Value" "WS2812B" (at 121.92 32.9498 0) (show_name no) (do_not_autoplace no) (effects (font (size 1.27 1.27))))
  (property "Footprint" "LED_SMD:LED_WS2812B_PLCC4_5.0x5.0mm_P3.2mm" (at 111.76 44.45 0) (hide yes) (show_name no) (do_not_autoplace no) (effects (font (size 1.27 1.27)) (justify left top)))
  (property "Datasheet" "https://cdn-shop.adafruit.com/datasheets/WS2812B.pdf" (at 113.03 46.355 0) (hide yes) (show_name no) (do_not_autoplace no) (effects (font (size 1.27 1.27)) (justify left top)))
  (property "Description" "RGB LED with integrated controller" (at 110.49 36.83 0) (hide yes) (show_name no) (do_not_autoplace no) (effects (font (size 1.27 1.27))))
  (pin "1")
  (pin "4")
  (pin "2")
  (pin "3"))
 (symbol
  (lib_id "Device:C")
  (at 121.92 25.4 0)
  (unit 1)
  (body_style 1)
  (exclude_from_sim no)
  (in_bom yes)
  (on_board yes)
  (in_pos_files yes)
  (dnp no)
  (fields_autoplaced yes)
  (property "Reference" "C4" (at 125.73 24.1299 0) (show_name no) (do_not_autoplace no) (effects (font (size 1.27 1.27)) (justify left)))
  (property "Value" "100nF" (at 125.73 26.6699 0) (show_name no) (do_not_autoplace no) (effects (font (size 1.27 1.27)) (justify left)))
  (property "Footprint" "" (at 122.8852 29.21 0) (hide yes) (show_name no) (do_not_autoplace no) (effects (font (size 1.27 1.27))))
  (property "Datasheet" "" (at 121.92 25.4 0) (hide yes) (show_name no) (do_not_autoplace no) (effects (font (size 1.27 1.27))))
  (property "Description" "Unpolarized capacitor" (at 121.92 25.4 0) (hide yes) (show_name no) (do_not_autoplace no) (effects (font (size 1.27 1.27))))
  (pin "1")
  (pin "2"))
 (symbol
  (lib_id "Device:R")
  (at 52.07 36.83 270)
  (unit 1)
  (body_style 1)
  (exclude_from_sim no)
  (in_bom yes)
  (on_board yes)
  (in_pos_files yes)
  (dnp no)
  (fields_autoplaced yes)
  (property "Reference" "R28" (at 52.07 30.48 90) (show_name no) (do_not_autoplace no) (effects (font (size 1.27 1.27))))
  (property "Value" "330" (at 52.07 33.02 90) (show_name no) (do_not_autoplace no) (effects (font (size 1.27 1.27))))
  (property "Footprint" "" (at 52.07 35.052 90) (hide yes) (show_name no) (do_not_autoplace no) (effects (font (size 1.27 1.27))))
  (property "Datasheet" "" (at 52.07 36.83 0) (hide yes) (show_name no) (do_not_autoplace no) (effects (font (size 1.27 1.27))))
  (property "Description" "Resistor" (at 52.07 36.83 0) (hide yes) (show_name no) (do_not_autoplace no) (effects (font (size 1.27 1.27))))
  (pin "2")
  (pin "1"))
 (symbol
  (lib_id "Device:C")
  (at 144.78 25.4 0)
  (unit 1)
  (body_style 1)
  (exclude_from_sim no)
  (in_bom yes)
  (on_board yes)
  (in_pos_files yes)
  (dnp no)
  (fields_autoplaced yes)
  (property "Reference" "C5" (at 148.59 24.1299 0) (show_name no) (do_not_autoplace no) (effects (font (size 1.27 1.27)) (justify left)))
  (property "Value" "100nF" (at 148.59 26.6699 0) (show_name no) (do_not_autoplace no) (effects (font (size 1.27 1.27)) (justify left)))
  (property "Footprint" "" (at 145.7452 29.21 0) (hide yes) (show_name no) (do_not_autoplace no) (effects (font (size 1.27 1.27))))
  (property "Datasheet" "" (at 144.78 25.4 0) (hide yes) (show_name no) (do_not_autoplace no) (effects (font (size 1.27 1.27))))
  (property "Description" "Unpolarized capacitor" (at 144.78 25.4 0) (hide yes) (show_name no) (do_not_autoplace no) (effects (font (size 1.27 1.27))))
  (pin "1")
  (pin "2"))
 (symbol
  (lib_id "LED:WS2812B")
  (at 177.8 36.83 0)
  (unit 1)
  (body_style 1)
  (exclude_from_sim no)
  (in_bom yes)
  (on_board yes)
  (in_pos_files yes)
  (dnp no)
  (fields_autoplaced yes)
  (property "Reference" "D12" (at 189.23 30.4098 0) (show_name no) (do_not_autoplace no) (effects (font (size 1.27 1.27))))
  (property "Value" "WS2812B" (at 189.23 32.9498 0) (show_name no) (do_not_autoplace no) (effects (font (size 1.27 1.27))))
  (property "Footprint" "LED_SMD:LED_WS2812B_PLCC4_5.0x5.0mm_P3.2mm" (at 179.07 44.45 0) (hide yes) (show_name no) (do_not_autoplace no) (effects (font (size 1.27 1.27)) (justify left top)))
  (property "Datasheet" "https://cdn-shop.adafruit.com/datasheets/WS2812B.pdf" (at 180.34 46.355 0) (hide yes) (show_name no) (do_not_autoplace no) (effects (font (size 1.27 1.27)) (justify left top)))
  (property "Description" "RGB LED with integrated controller" (at 177.8 36.83 0) (hide yes) (show_name no) (do_not_autoplace no) (effects (font (size 1.27 1.27))))
  (pin "1")
  (pin "4")
  (pin "2")
  (pin "3"))
 (symbol
  (lib_id "LED:WS2812B")
  (at 200.66 36.83 0)
  (unit 1)
  (body_style 1)
  (exclude_from_sim no)
  (in_bom yes)
  (on_board yes)
  (in_pos_files yes)
  (dnp no)
  (fields_autoplaced yes)
  (property "Reference" "D13" (at 212.09 30.4098 0) (show_name no) (do_not_autoplace no) (effects (font (size 1.27 1.27))))
  (property "Value" "WS2812B" (at 212.09 32.9498 0) (show_name no) (do_not_autoplace no) (effects (font (size 1.27 1.27))))
  (property "Footprint" "LED_SMD:LED_WS2812B_PLCC4_5.0x5.0mm_P3.2mm" (at 201.93 44.45 0) (hide yes) (show_name no) (do_not_autoplace no) (effects (font (size 1.27 1.27)) (justify left top)))
  (property "Datasheet" "https://cdn-shop.adafruit.com/datasheets/WS2812B.pdf" (at 203.2 46.355 0) (hide yes) (show_name no) (do_not_autoplace no) (effects (font (size 1.27 1.27)) (justify left top)))
  (property "Description" "RGB LED with integrated controller" (at 200.66 36.83 0) (hide yes) (show_name no) (do_not_autoplace no) (effects (font (size 1.27 1.27))))
  (pin "1")
  (pin "4")
  (pin "2")
  (pin "3"))
 (symbol
  (lib_id "LED:WS2812B")
  (at 133.35 36.83 0)
  (unit 1)
  (body_style 1)
  (exclude_from_sim no)
  (in_bom yes)
  (on_board yes)
  (in_pos_files yes)
  (dnp no)
  (fields_autoplaced yes)
  (property "Reference" "D10" (at 144.78 30.4098 0) (show_name no) (do_not_autoplace no) (effects (font (size 1.27 1.27))))
  (property "Value" "WS2812B" (at 144.78 32.9498 0) (show_name no) (do_not_autoplace no) (effects (font (size 1.27 1.27))))
  (property "Footprint" "LED_SMD:LED_WS2812B_PLCC4_5.0x5.0mm_P3.2mm" (at 134.62 44.45 0) (hide yes) (show_name no) (do_not_autoplace no) (effects (font (size 1.27 1.27)) (justify left top)))
  (property "Datasheet" "https://cdn-shop.adafruit.com/datasheets/WS2812B.pdf" (at 135.89 46.355 0) (hide yes) (show_name no) (do_not_autoplace no) (effects (font (size 1.27 1.27)) (justify left top)))
  (property "Description" "RGB LED with integrated controller" (at 133.35 36.83 0) (hide yes) (show_name no) (do_not_autoplace no) (effects (font (size 1.27 1.27))))
  (pin "1")
  (pin "4")
  (pin "2")
  (pin "3"))
 (symbol
  (lib_id "Device:C")
  (at 166.37 25.4 0)
  (unit 1)
  (body_style 1)
  (exclude_from_sim no)
  (in_bom yes)
  (on_board yes)
  (in_pos_files yes)
  (dnp no)
  (fields_autoplaced yes)
  (property "Reference" "C7" (at 170.18 24.1299 0) (show_name no) (do_not_autoplace no) (effects (font (size 1.27 1.27)) (justify left)))
  (property "Value" "100nF" (at 170.18 26.6699 0) (show_name no) (do_not_autoplace no) (effects (font (size 1.27 1.27)) (justify left)))
  (property "Footprint" "" (at 167.3352 29.21 0) (hide yes) (show_name no) (do_not_autoplace no) (effects (font (size 1.27 1.27))))
  (property "Datasheet" "" (at 166.37 25.4 0) (hide yes) (show_name no) (do_not_autoplace no) (effects (font (size 1.27 1.27))))
  (property "Description" "Unpolarized capacitor" (at 166.37 25.4 0) (hide yes) (show_name no) (do_not_autoplace no) (effects (font (size 1.27 1.27))))
  (pin "1")
  (pin "2"))
 (symbol
  (lib_id "LED:WS2812B")
  (at 269.24 36.83 0)
  (unit 1)
  (body_style 1)
  (exclude_from_sim no)
  (in_bom yes)
  (on_board yes)
  (in_pos_files yes)
  (dnp no)
  (fields_autoplaced yes)
  (property "Reference" "D16" (at 280.67 30.4098 0) (show_name no) (do_not_autoplace no) (effects (font (size 1.27 1.27))))
  (property "Value" "WS2812B" (at 280.67 32.9498 0) (show_name no) (do_not_autoplace no) (effects (font (size 1.27 1.27))))
  (property "Footprint" "LED_SMD:LED_WS2812B_PLCC4_5.0x5.0mm_P3.2mm" (at 270.51 44.45 0) (hide yes) (show_name no) (do_not_autoplace no) (effects (font (size 1.27 1.27)) (justify left top)))
  (property "Datasheet" "https://cdn-shop.adafruit.com/datasheets/WS2812B.pdf" (at 271.78 46.355 0) (hide yes) (show_name no) (do_not_autoplace no) (effects (font (size 1.27 1.27)) (justify left top)))
  (property "Description" "RGB LED with integrated controller" (at 269.24 36.83 0) (hide yes) (show_name no) (do_not_autoplace no) (effects (font (size 1.27 1.27))))
  (pin "1")
  (pin "4")
  (pin "2")
  (pin "3"))
 (sheet_instances
  (path ""
   (page "5"))))
